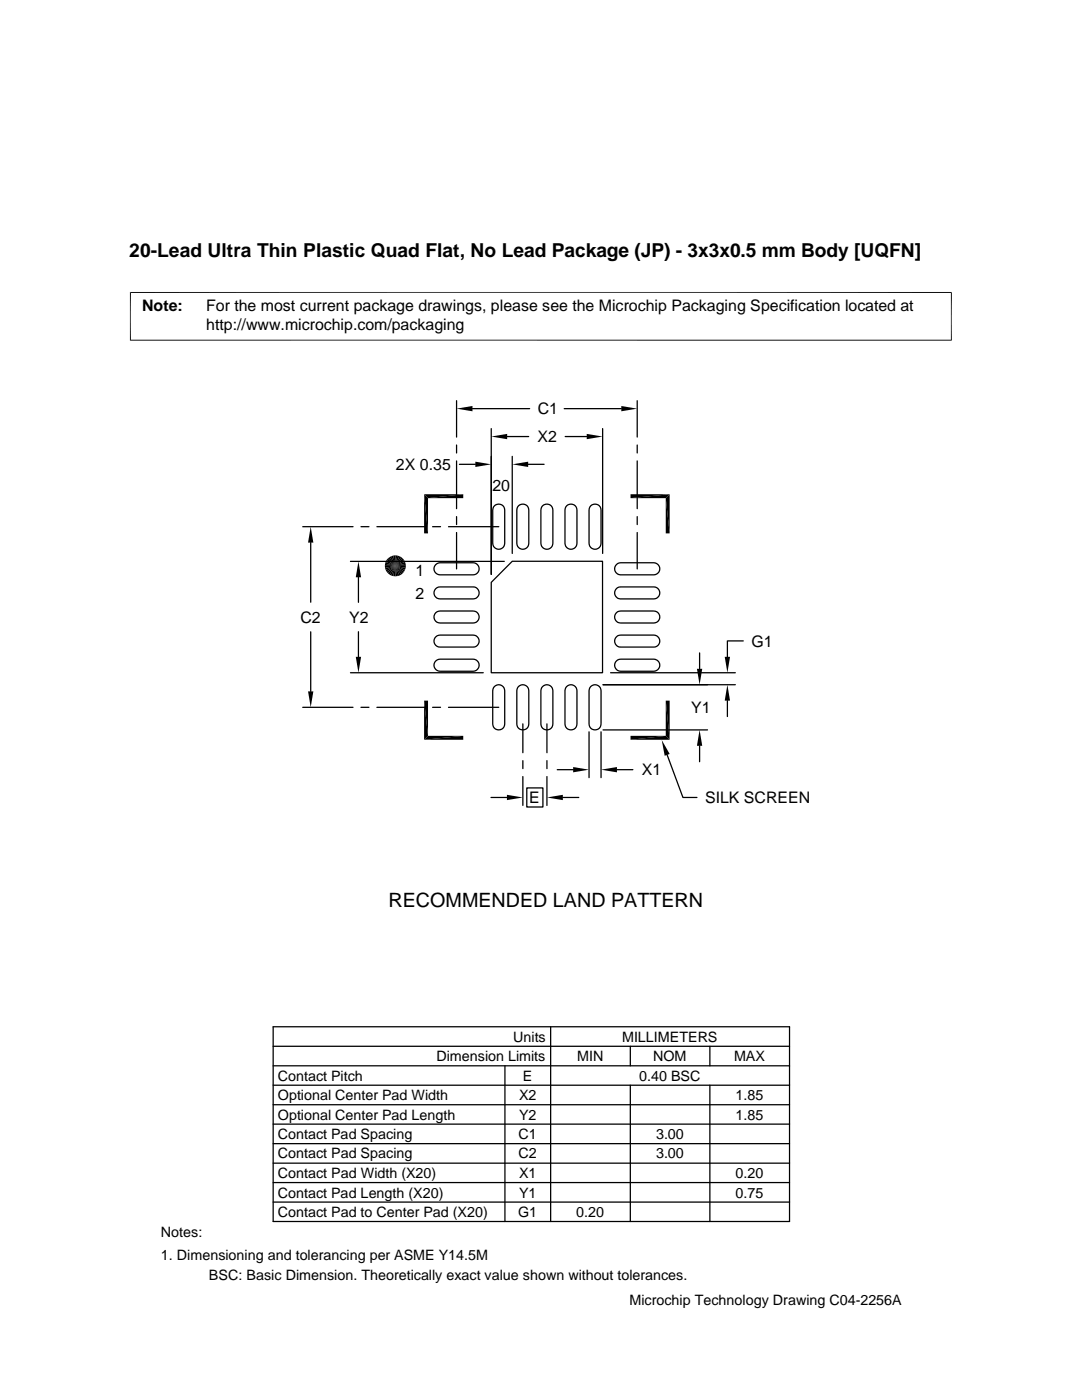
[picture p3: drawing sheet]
<svg xmlns="http://www.w3.org/2000/svg" width="216mm" height="279mm" viewBox="0 0 216 279" stroke-linecap="round" stroke-linejoin="round" font-family="sans-serif">
<g fill="none" stroke="#000" stroke-width=".25">
<path d="M91.1 80v7.2M127.1 80v7.2M91.1 88.8v1.6M91.1 92v9.5M91.7 92.7h3.1M94.3 81.6h11.4M98 85.5v29.1M101.2 87.1h4.3M102.2 91.1v19.3M105.4 92.7h3.2M112.6 81.6h11.4M112.8 87.1h4.3"/>
<path d="M120.2 85.5v24.9M127.1 88.8v1.6M127.1 92v9.5M60.4 105.1h10M62 108.3v11.9M69.9 112h30.7M71.5 115.2v5M72 105.1h1.6M75.2 105.1h9.5M86.3 105.1h1.6M87 112.7l.8-.4h6.6a1.21 1.21 0 0 1 1.2 1.2 1.21 1.21 0 0 1-1.2 1.2h-6.6a1.2 1.2 0 0 1-1.1-.7 1.2 1.2 0 0 1 .3-1.3zM87 117.5l.8-.4h6.6a1.2 1.2 0 0 1 1.2 1.2 1.2 1.2 0 0 1-1.2 1.2h-6.6a1.2 1.2 0 0 1-1.1-.7 1.2 1.2 0 0 1 .3-1.3z"/>
<path d="M89.5 105.1h10M91.1 103.1v1.6M91.1 106.3v7.2M98.7 100.9a1.21 1.21 0 0 1 1.3-.2 1.21 1.21 0 0 1 .7 1.1v6.6a1.2 1.2 0 0 1-1.2 1.2 1.2 1.2 0 0 1-1.2-1.2v-6.6zM102.2 112h18v22.3h-22.2v-18.1zM103.5 100.9a1.21 1.21 0 0 1 1.3-.2 1.21 1.21 0 0 1 .7 1.1v6.6a1.2 1.2 0 0 1-1.2 1.2 1.2 1.2 0 0 1-1.2-1.2v-6.6zM108.3 100.9a1.21 1.21 0 0 1 1.3-.2 1.21 1.21 0 0 1 .7 1.1v6.6a1.2 1.2 0 0 1-1.2 1.2 1.2 1.2 0 0 1-1.2-1.2v-6.6zM113.1 100.9a1.21 1.21 0 0 1 1.3-.2 1.21 1.21 0 0 1 .7 1.1v6.6a1.2 1.2 0 0 1-1.2 1.2 1.2 1.2 0 0 1-1.2-1.2v-6.6zM117.9 100.9a1.21 1.21 0 0 1 1.3-.2 1.21 1.21 0 0 1 .7 1.1v6.6a1.2 1.2 0 0 1-1.2 1.2 1.2 1.2 0 0 1-1.2-1.2v-6.6zM123 117.5l.8-.4h6.7a1.2 1.2 0 0 1 1.2 1.2 1.2 1.2 0 0 1-1.2 1.2h-6.7a1.2 1.2 0 0 1-1.1-.7 1.2 1.2 0 0 1 .3-1.3zM123 112.7l.8-.4h6.7a1.21 1.21 0 0 1 1.2 1.2 1.21 1.21 0 0 1-1.2 1.2h-6.7a1.2 1.2 0 0 1-1.1-.7 1.2 1.2 0 0 1 .3-1.3zM127.1 103.1v1.6"/>
<path d="M127.1 106.3v7.2M62 126.1v11.9M69.9 134.3h26.5M71.5 126.1v5M87 122.3l.8-.4h6.6a1.2 1.2 0 0 1 1.2 1.2 1.2 1.2 0 0 1-1.2 1.2h-6.6a1.2 1.2 0 0 1-1.1-.7 1.2 1.2 0 0 1 .3-1.3zM87 127.1l.8-.4h6.6a1.2 1.2 0 0 1 1.2 1.2 1.2 1.2 0 0 1-1.2 1.2h-6.6a1.19 1.19 0 0 1-1.1-.7 1.19 1.19 0 0 1 .3-1.3zM87 131.9l.8-.3h6.6a1.21 1.21 0 0 1 1.2 1.2 1.21 1.21 0 0 1-1.2 1.2h-6.6a1.21 1.21 0 0 1-1.1-.8 1.21 1.21 0 0 1 .3-1.3zM98.7 137a1.2 1.2 0 0 1 1.3-.3 1.2 1.2 0 0 1 .7 1.2v6.6a1.2 1.2 0 0 1-1.2 1.2 1.2 1.2 0 0 1-1.2-1.2v-6.6zM103.5 137a1.2 1.2 0 0 1 1.3-.3 1.2 1.2 0 0 1 .7 1.2v6.6a1.2 1.2 0 0 1-1.2 1.2 1.2 1.2 0 0 1-1.2-1.2v-6.6zM108.3 137a1.2 1.2 0 0 1 1.3-.3 1.2 1.2 0 0 1 .7 1.2v6.6a1.2 1.2 0 0 1-1.2 1.2 1.2 1.2 0 0 1-1.2-1.2v-6.6zM113.1 137a1.2 1.2 0 0 1 1.3-.3 1.2 1.2 0 0 1 .7 1.2v6.6a1.2 1.2 0 0 1-1.2 1.2 1.2 1.2 0 0 1-1.2-1.2v-6.6zM117.9 137a1.2 1.2 0 0 1 1.3-.3 1.2 1.2 0 0 1 .7 1.2v6.6a1.2 1.2 0 0 1-1.2 1.2 1.2 1.2 0 0 1-1.2-1.2v-6.6z"/>
<path d="M121.8 134.3h24.9M123 131.9l.8-.3h6.7a1.21 1.21 0 0 1 1.2 1.2 1.21 1.21 0 0 1-1.2 1.2h-6.7a1.21 1.21 0 0 1-1.1-.8 1.21 1.21 0 0 1 .3-1.3zM123 127.1l.2-.2 .6-.2h6.7a1.2 1.2 0 0 1 1.2 1.2 1.2 1.2 0 0 1-1.2 1.2h-6.7a1.19 1.19 0 0 1-1.1-.7 1.19 1.19 0 0 1 .3-1.3zM123 122.3l.8-.4h6.7a1.2 1.2 0 0 1 1.2 1.2 1.2 1.2 0 0 1-1.2 1.2h-6.7a1.2 1.2 0 0 1-1.1-.7 1.2 1.2 0 0 1 .3-1.3zM139.6 130.3v3.2M145.1 139.8v3.2M146.7 136.7h-26.4M148.3 127.9h-3.2v3.2M60.4 141.2h10M72 141.2h1.6M75.2 141.2h9.5M86.3 141.2h1.6"/>
<path d="M89.5 141.2h10M98 159.2h3.2M104.3 144.5v5.7M104.3 151.8v1.6M104.3 155v5.7M105.1 157.2h3.2v3.9h-3.2zM109.1 144.5v5.7M109.1 151.8v1.6M109.1 155v5.7M111.2 153.6h3.2M112.3 159.2h3.2M117.5 146v9.2"/>
<path d="M119.9 146v9.2M120.3 145.7h20.9M123.1 153.6h3.2M133.1 150.6l3.2 8.6h2.8M139.6 148.8v3.2M54.5 208.8h103M54.5 204.9h103v38.9h-103zM54.5 212.7h103M54.5 216.6h103M100.8 212.7v31.1M109.9 204.9v38.9M125.8 208.8v3.9"/>
<path d="M125.8 216.6v27.2M141.6 208.8v3.9M141.6 216.6v27.2M54.5 232.1h103M54.5 236h103M54.5 220.5h103M54.5 224.3h103M54.5 239.9h103M54.5 228.2h103"/>
</g>
<path d="M26 58.3v9.7M189.8 58.3v9.7M189.9 58.4h-164M25.9 67.9h164" fill="none" stroke="#000" stroke-width=".2"/>
<g fill="#000">
<path d="M84.6 98.6h7.8l-7 .8zM85.4 99.4l7-.8v.8zM91.1 81.6l3.2-.6v1.1zM94.8 92.1l3.2 .6-3.2 .5zM98 87.1l3.2-.5v1.1zM102.2 92.7l3.2-.6v1.1zM117.1 86.6l3.1 .5-3.1 .6zM124 81l3.1 .6-3.1 .5zM125.8 98.6h7.8l-7.8 .8zM125.8 99.4l7.8-.8-.8 .8zM132.8 99.4l.8 7h-.8zM132.8 99.4l.8-.8v7.8z"/>
<path d="M62 105.1l.5 3.2h-1zM71.5 112l.6 3.2h-1.1zM76.8 113.3l2.1-.4-2 .8zM76.9 112.1l2 .8-2.1-.4zM76.9 113.7l2-.8-1.8 1.2zM77.1 111.8l1.8 1.1-2-.8zM77.1 114.1l1.8-1.2-1.5 1.5zM77.4 111.4l1.5 1.5-1.8-1.1zM78.9 112.9l-1.2 1.8-.3-.3zM77.4 111.4l.3-.2 1.2 1.7zM78.9 112.9l-.8 2-.4-.2zM77.7 111.2l.4-.2 .8 1.9z"/>
<path d="M78.9 112.9l-.4 2.1-.4-.1zM78.1 111l.4-.1 .4 2zM78.9 112.9l.8 2-.4 .1zM79.3 110.9l.4 .1-.8 1.9zM78.9 112.9l1.2 1.8-.4 .2zM79.7 111l.4 .2-1.2 1.7zM78.9 112.9l1.5 1.5-.3 .3zM80.1 111.2l.3 .2-1.5 1.5zM78.9 112.9l1.7 1.2-.2 .3zM78.9 112.9l1.5-1.5 .2 .4zM78.9 112.9l1.9 .8-.2 .4zM78.9 112.9l1.7-1.1 .2 .3z"/>
<path d="M78.9 112.9l2 .4-.1 .4zM78.9 112.9l1.9-.8 .1 .4zM84.6 98.6l.8 7.8h-.8zM84.6 98.6l.8 .8v7zM61.5 138h1l-.5 3.2zM71 131.1h1.1l-.6 3.2zM132.8 139.8l.8 7.8-.8-.7zM132.8 139.8h.8v7.8zM139.1 133.5h1l-.5 3.2zM145.1 136.7l.6 3.1h-1.1zM144.6 131.1h1.1l-.6 3.2zM84.6 139.8l.8 7.1-.8 .7z"/>
<path d="M84.6 139.8h.8v7.1zM84.6 147.6l7.8-.7v.7zM85.4 146.9h7l-7.8 .7zM101.2 158.6l3.1 .6-3.1 .5zM109.1 159.2l3.2-.6v1.1zM114.4 153.1l3.1 .5-3.1 .5zM119.9 153.6l3.2-.5v1zM132 147.7l1.6 2.8-1 .3zM125.8 146.9h7l-7 .7zM125.8 147.6l7-.7 .8 .7zM139.6 145.7l.5 3.1h-1z"/>
</g>
<path d="M76.8 112.7h4.2M79.1 110.8v4.2" fill="none" stroke="#000" stroke-width=".4"/>
<path d="M78.7 110.8v4.2M81 113.1h-4.2" fill="none" stroke="#000" stroke-width=".42"/>
<text font-size="3.9" x="77.5" y="181.1">RECOMMENDED LAND PATTERN</text>
<text font-size="3.8" x="25.8" y="51.4">20-Lead Ultra Thin Plastic Quad Flat, No Lead Package (JP) - 3x3x0.5 mm Body [UQFN]</text>
<g font-size="3.2">
<text x="28.4" y="62.1">Note:</text>
<text x="41.1" y="62.1">For the most current package drawings, please see the Microchip Packaging Specification located at</text>
<text x="41.1" y="65.8">http://www.microchip.com/packaging</text>
<text x="107.3" y="82.7">C1</text>
<text x="107.3" y="88.3">X2</text>
<text x="79" y="93.8">2X 0.35</text>
<text x="98.3" y="98">20</text>
<text x="82.9" y="114.9">1</text>
<text x="82.9" y="119.6">2</text>
<text x="60" y="124.3">C2</text>
<text x="69.7" y="124.3">Y2</text>
<text x="149.9" y="129">G1</text>
<text x="137.9" y="142.3">Y1</text>
<text x="128.1" y="154.7">X1</text>
<text x="105.6" y="160.3">E</text>
<text x="140.7" y="160.3">SILK SCREEN</text>
</g>
<g font-size="2.9">
<text x="102.4" y="207.9">Units</text>
<text x="124.1" y="207.9">MILLIMETERS</text>
<text x="55.4" y="215.7">Contact Pitch</text>
<text x="87.1" y="211.8">Dimension Limits</text>
<text x="104.4" y="215.7">E</text>
<text x="115.2" y="211.8">MIN</text>
<text x="127.6" y="215.7">0.40 BSC</text>
<text x="130.3" y="211.8">NOM</text>
<text x="146.5" y="211.8">MAX</text>
<text x="55.4" y="219.6">Optional Center Pad Width</text>
<text x="103.6" y="219.6">X2</text>
<text x="146.8" y="219.6">1.85</text>
<text x="55.4" y="227.3">Contact Pad Spacing</text>
<text x="55.4" y="223.4">Optional Center Pad Length</text>
<text x="103.5" y="227.3">C1</text>
<text x="103.6" y="223.4">Y2</text>
<text x="130.9" y="227.3">3.00</text>
<text x="146.8" y="223.4">1.85</text>
<text x="55.4" y="231.2">Contact Pad Spacing</text>
<text x="103.5" y="231.2">C2</text>
<text x="130.9" y="231.2">3.00</text>
<text x="55.4" y="239">Contact Pad Length (X20)</text>
<text x="55.4" y="235.1">Contact Pad Width (X20)</text>
<text x="103.6" y="239">Y1</text>
<text x="103.6" y="235.1">X1</text>
<text x="146.8" y="239">0.75</text>
<text x="146.8" y="235.1">0.20</text>
<text x="55.4" y="242.9">Contact Pad to Center Pad (X20)</text>
<text x="103.4" y="242.9">G1</text>
<text x="115" y="242.9">0.20</text>
<text x="32.1" y="246.8">Notes:</text>
<text x="32.1" y="251.4">1. Dimensioning and tolerancing per ASME Y14.5M</text>
<text x="41.7" y="255.5">BSC: Basic Dimension. Theoretically exact value shown without tolerances.</text>
<text x="125.6" y="260.5">Microchip Technology Drawing C04-2256A</text>
</g>
</svg>
